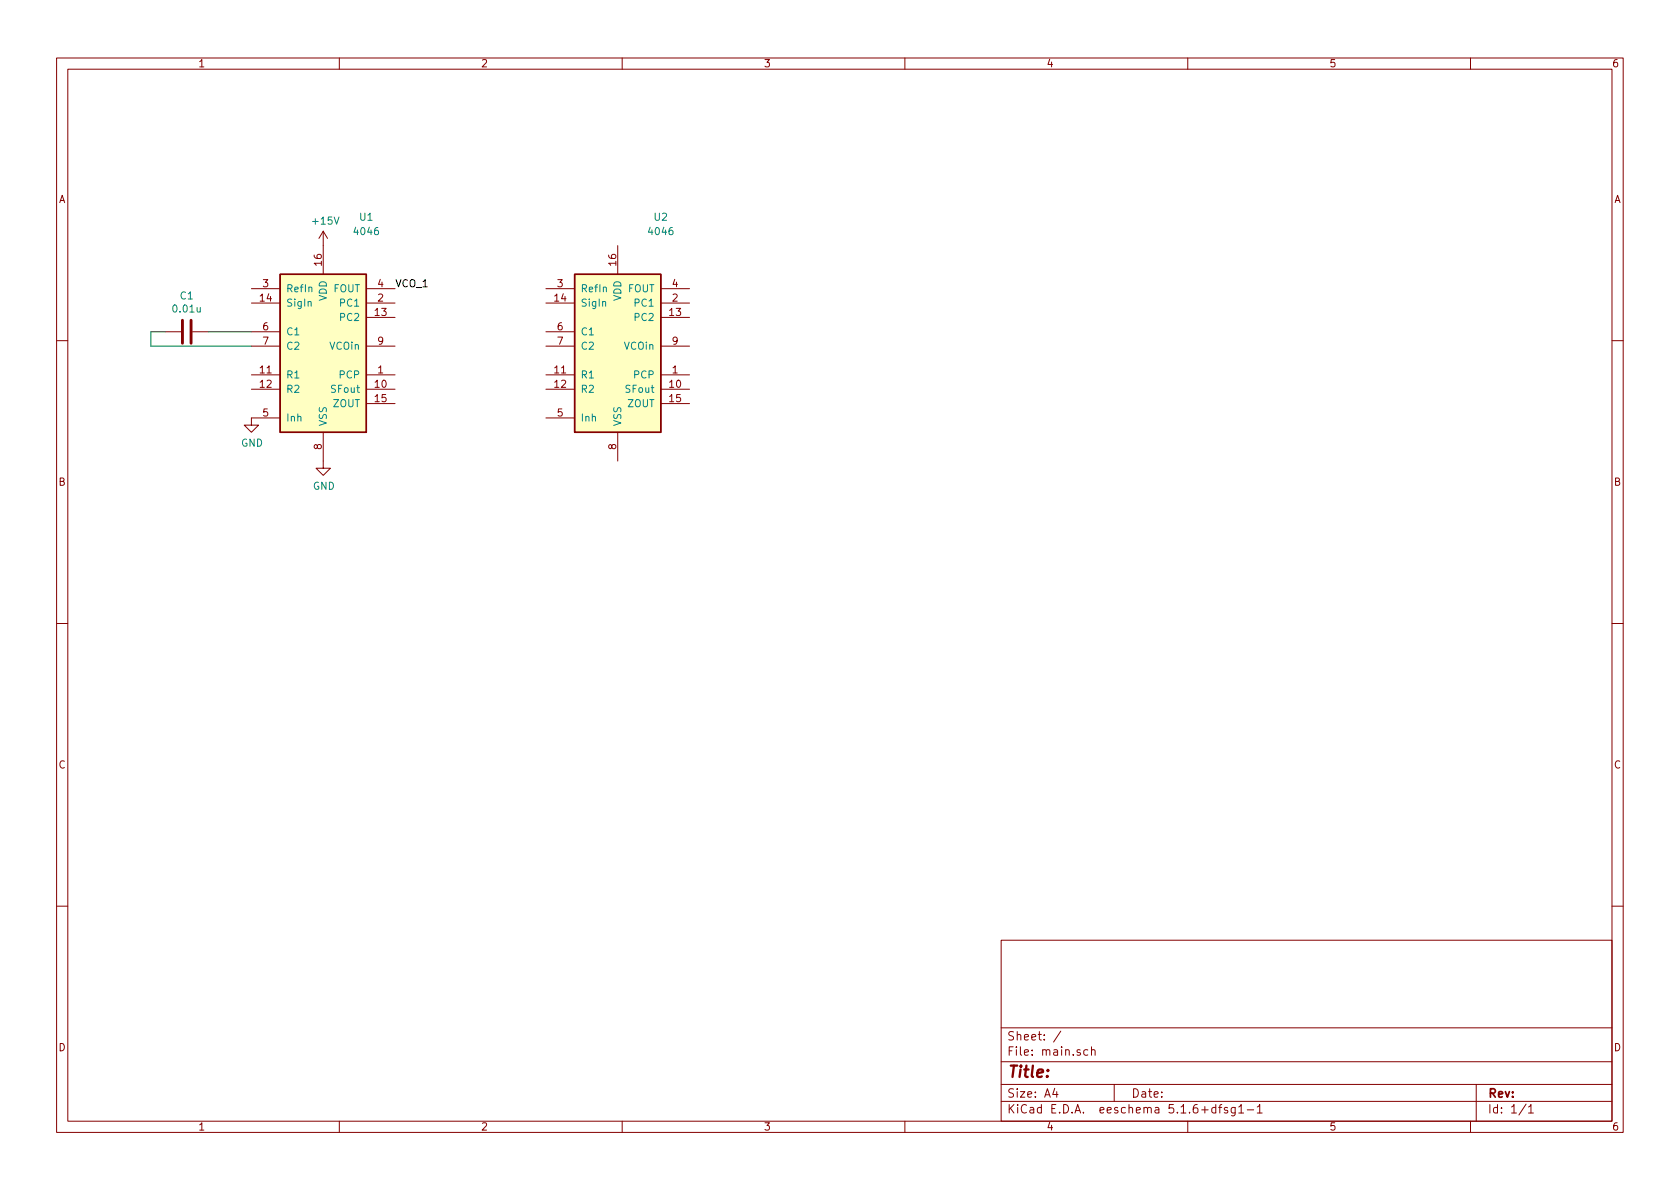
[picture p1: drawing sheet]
<svg xmlns="http://www.w3.org/2000/svg" width="297mm" height="210mm" viewBox="0 0 297 210" stroke-linecap="round" stroke-linejoin="round" font-family="sans-serif">
<g fill="none" stroke="#840000" stroke-width=".18">
<path d="M10 10.3h277v189.9h-277zM12 12.2h273v186.1h-273zM60 10.3v1.9M110 10.3v1.9M160 10.3v1.9M210 10.3v1.9M260 10.3v1.9M29.2 58.7h2.8M34 58.7h2.8M44.4 51h5.1M44.4 53.6h5.1M44.4 58.7h5.1"/>
<path d="M57.1 40.9v7.6M57.1 40.9l-.7 1.3M57.1 40.9l.8 1.3M64.8 56.1h5M64.8 51h5M64.8 53.6h5M96.5 51h5.1M96.5 53.6h5.1M96.5 58.7h5.1M109.2 43.4v5.1M116.8 56.1h5.1M116.8 51h5.1"/>
<path d="M116.8 53.6h5.1M10 60.2h2M44.4 66.3h5.1M44.4 68.8h5.1M44.4 61.2h5.1M49.5 73.9h-5.1v1.3h1.3l-1.3 1.2-1.2-1.2h1.2M57.1 76.4v6.4h1.3l-1.3 1.3-1.2-1.3h1.2M64.8 66.3h5M64.8 68.8h5M64.8 71.4h5M64.8 61.2h5M96.5 66.3h5.1"/>
<path d="M96.5 68.8h5.1M96.5 73.9h5.1M96.5 61.2h5.1M109.2 76.4v5.1M116.8 66.3h5.1M116.8 68.8h5.1M116.8 71.4h5.1M116.8 61.2h5.1M285 60.2h2M10 110.3h2M285 110.3h2M10 160.2h2"/>
<path d="M177 166.3h108v32h-108zM285 160.2h2M60 198.3v1.9M110 198.3v1.9M160 198.3v1.9M177 194.8h108M177 191.8h108M177 187.8h108M177 181.8h108M186.5 192.5l-.4 1h1M186.8 193v1M187.6 182.3l-1.3 2"/>
<path d="M192.3 185.7l-.4-.1-.3 .3 .1 .6 .2 .1 .4-.1M193 185.7l.2-.1 .3 .1 .1 .9M193 185.1v1.5M197 191.8v3M210 198.3v1.9M215 195.9l-.5-.1-.3 .3 .1 .6 .2 .1 .5-.1M215 195.3v1.5M215.5 195.8h.5M216 195.3l-.3 .2v1.3M217 195.9l-.3-.1-.2 .2v.3l.5 .1v.3h-.5M218.4 195.8v1.2l-.3 .3h-.3M218.4 195.9l-.4-.1-.3 .3 .1 .6h.6"/>
<path d="M219 195.8l.5-.5v1.5M219 196.8h.9M220.5 196.3h1.2M222.3 195.8l.4-.5v1.5M222.3 196.8h.9M260 198.3v1.9M261 191.8v6.5M269.8 195.2l-1.2 2M270.3 195.8l.4-.5v1.5M270.3 196.8h.8"/>
</g>
<g fill="#ffffc2" stroke="#ffffc2" stroke-width=".18">
<path d="M49.5 48.5h15.3v27.9h-15.3z"/>
<path d="M101.6 48.5h15.2v27.9h-15.2z"/>
</g>
<path d="M49.5 48.5h15.3v27.9h-15.3zM101.6 48.5h15.2v27.9h-15.2z" fill="none" stroke="#840000" stroke-width=".25"/>
<path d="M32.3 56.6v4.1M33.8 56.6v4.1" fill="none" stroke="#840000" stroke-width=".51"/>
<path d="M29.2 58.7h-2.5v2.5h17.7M36.8 58.7h7.6" fill="none" stroke="#008400" stroke-width=".18"/>
<text font-size="2.8" fill="#840000" x="178" y="190.5">Title:</text>
<g font-size="2.1" fill="#840000">
<text x="178" y="184">Sheet: /</text>
<text x="178" y="186.7">File: main.sch</text>
<text x="178" y="196.9">KiCad E.D.A. eeschema 5.1.6+dfsg1-1</text>
<text x="178" y="194.1">Size: A4</text>
<text x="200" y="194.1">Date:</text>
<text x="263" y="194.1">Rev:</text>
<text x="263" y="196.9">Id: 1/1</text>
</g>
<g font-size="1.8" fill="#840000">
<text x="35" y="11.9">1</text>
<text x="85" y="11.9">2</text>
<text x="135" y="11.9">3</text>
<text x="185" y="11.9">4</text>
<text x="235" y="11.9">5</text>
<text x="285" y="11.9">6</text>
<text x="10.4" y="35.9">A</text>
<text x="285.4" y="35.9">A</text>
<text x="56.9" y="46.9" transform="rotate(-90 56.9 46.9)">16</text>
<text x="109" y="46.9" transform="rotate(-90 109 46.9)">16</text>
<text x="46" y="53.3">14</text>
<text x="46.5" y="50.8">3</text>
<text x="66.8" y="53.3">2</text>
<text x="66.8" y="50.8">4</text>
<text x="98.1" y="53.3">14</text>
<text x="98.6" y="50.8">3</text>
<text x="118.9" y="53.3">2</text>
<text x="118.9" y="50.8">4</text>
<text x="46.5" y="58.4">6</text>
<text x="66.3" y="55.9">13</text>
<text x="98.6" y="58.4">6</text>
<text x="118.4" y="55.9">13</text>
<text x="46.5" y="61">7</text>
<text x="66.8" y="61">9</text>
<text x="98.6" y="61">7</text>
<text x="118.9" y="61">9</text>
<text x="46" y="66">11</text>
<text x="46" y="68.6">12</text>
<text x="66.3" y="68.6">10</text>
<text x="66.3" y="71.1">15</text>
<text x="66.8" y="66">1</text>
<text x="98.1" y="66">11</text>
<text x="98.1" y="68.6">12</text>
<text x="118.4" y="68.6">10</text>
<text x="118.4" y="71.1">15</text>
<text x="118.9" y="66">1</text>
<text x="46.5" y="73.7">5</text>
<text x="98.6" y="73.7">5</text>
<text x="56.9" y="79.5" transform="rotate(-90 56.9 79.5)">8</text>
<text x="109" y="79.5" transform="rotate(-90 109 79.5)">8</text>
<text x="10.4" y="85.9">B</text>
<text x="285.4" y="85.9">B</text>
<text x="10.4" y="135.9">C</text>
<text x="285.4" y="135.9">C</text>
<text x="10.4" y="185.9">D</text>
<text x="285.4" y="185.9">D</text>
<text x="35" y="199.9">1</text>
<text x="85" y="199.9">2</text>
<text x="135" y="199.9">3</text>
<text x="185" y="199.9">4</text>
<text x="235" y="199.9">5</text>
<text x="285" y="199.9">6</text>
</g>
<g font-size="1.8" fill="#008484">
<text x="55.4" y="39.7">+15V</text>
<text x="62.8" y="41.6">4046</text>
<text x="63.7" y="39">U1</text>
<text x="114.9" y="41.6">4046</text>
<text x="115.7" y="39">U2</text>
<text x="31.9" y="53">C1</text>
<text x="50.5" y="51.7">RefIn</text>
<text x="57.8" y="53.3" transform="rotate(-90 57.8 53.3)">VDD</text>
<text x="58.9" y="51.7">FOUT</text>
<text x="102.6" y="51.7">RefIn</text>
<text x="109.9" y="53.3" transform="rotate(-90 109.9 53.3)">VDD</text>
<text x="111" y="51.7">FOUT</text>
<text x="30.8" y="55.3">0.01u</text>
<text x="50.5" y="54.2">SigIn</text>
<text x="50.5" y="59.3">C1</text>
<text x="60.3" y="56.8">PC2</text>
<text x="60.3" y="54.2">PC1</text>
<text x="102.6" y="54.2">SigIn</text>
<text x="102.6" y="59.3">C1</text>
<text x="112.4" y="56.8">PC2</text>
<text x="112.4" y="54.2">PC1</text>
<text x="50.5" y="61.8">C2</text>
<text x="58.3" y="61.8">VCOin</text>
<text x="102.6" y="61.8">C2</text>
<text x="110.4" y="61.8">VCOin</text>
<text x="50.5" y="66.9">R1</text>
<text x="50.5" y="69.5">R2</text>
<text x="58.8" y="69.5">SFout</text>
<text x="60.1" y="66.9">PCP</text>
<text x="102.6" y="66.9">R1</text>
<text x="102.6" y="69.5">R2</text>
<text x="110.8" y="69.5">SFout</text>
<text x="112.2" y="66.9">PCP</text>
<text x="50.5" y="74.5">Inh</text>
<text x="57.8" y="75.4" transform="rotate(-90 57.8 75.4)">VSS</text>
<text x="58.9" y="72">ZOUT</text>
<text x="102.6" y="74.5">Inh</text>
<text x="109.9" y="75.4" transform="rotate(-90 109.9 75.4)">VSS</text>
<text x="111" y="72">ZOUT</text>
<text x="42.6" y="79">GND</text>
<text x="55.3" y="86.6">GND</text>
</g>
<text font-size="1.8" x="69.8" y="50.8">VCO_1</text>
</svg>
